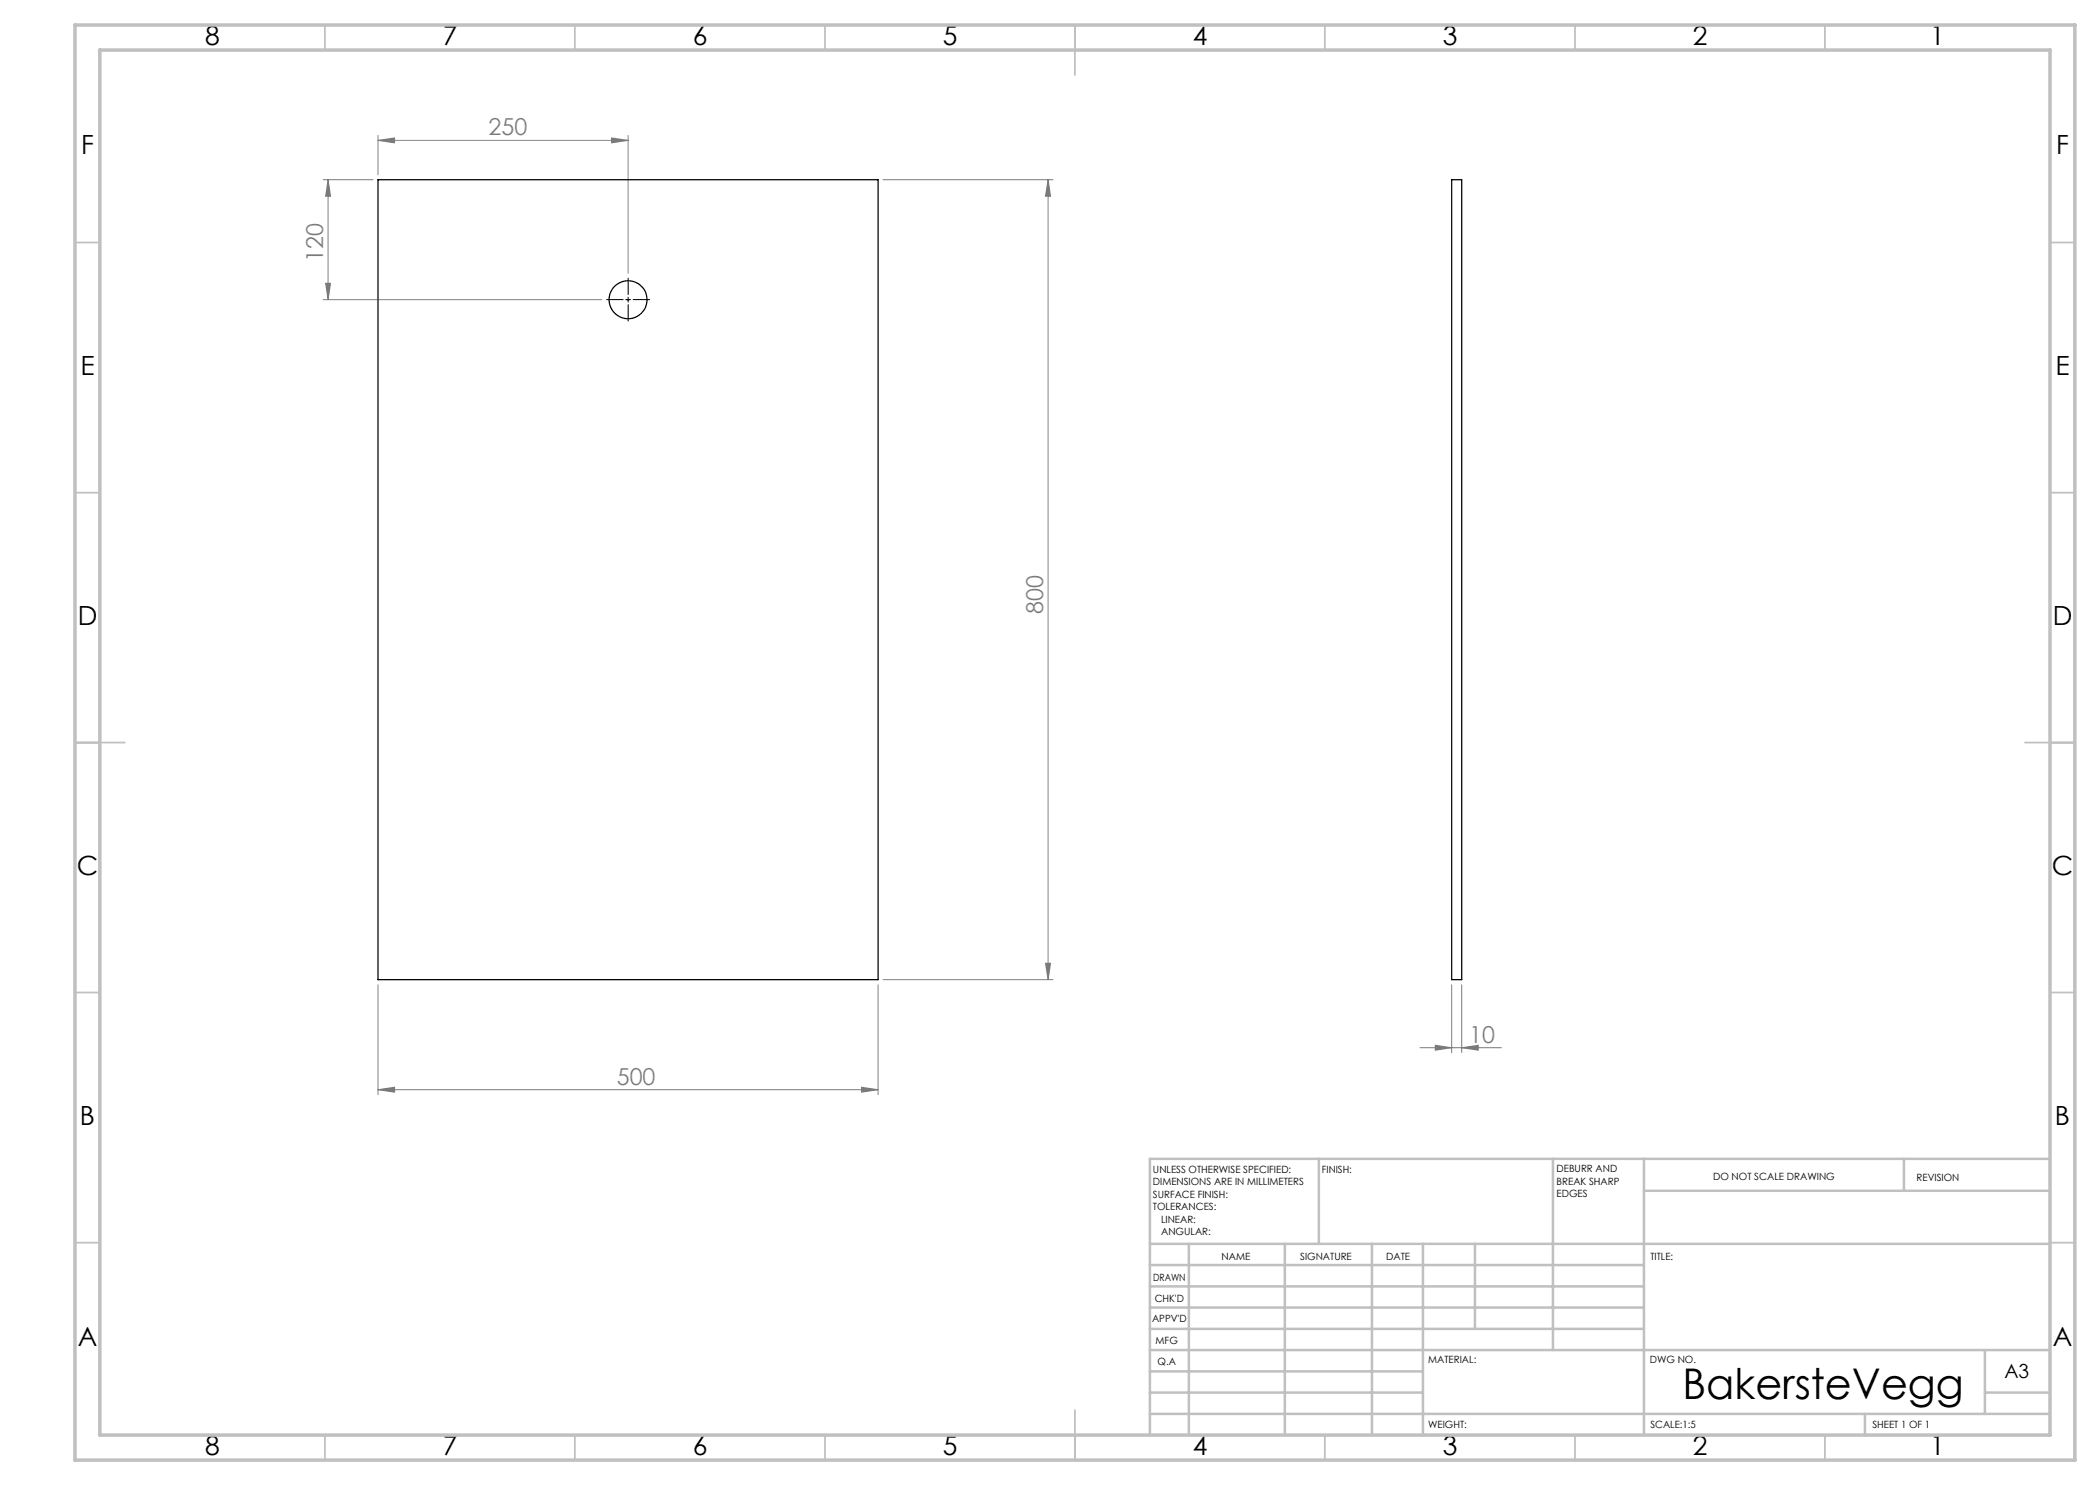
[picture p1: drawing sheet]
<svg xmlns="http://www.w3.org/2000/svg" width="420mm" height="297mm" viewBox="0 0 420 297" stroke-linecap="round" stroke-linejoin="round" font-family="sans-serif">
<g fill="none" stroke="#808080" stroke-width=".2">
<path d="M64.6 35.9h10M65.6 35.9v24M65.6 35.9l.5 3.4h-1zM75.6 28.1l3.3-.5v1zM75.6 27.1v7.9M75.6 28.1h50M122.3 27.6l3.3 .5-3.3 .5zM125.6 27.1v27.5M176.6 35.9h34M209.6 35.9v160M209.6 35.9l.5 3.4h-1zM64.6 59.9h55.7"/>
<path d="M65.1 56.7h1l-.5 3.2zM75.6 197v21.9M175.6 197v21.9M176.6 195.9h34M209.1 192.6h1l-.5 3.3zM290.3 197v13.5M292.3 197v13.5M75.6 217.9l3.3-.5v1zM75.6 217.9h100M172.3 217.4l3.3 .5-3.3 .5zM284 209.5h16.3M287.1 209.1l3.2 .4-3.2 .5z"/>
<path d="M292.3 209.5l3.4-.4v.9z"/>
</g>
<path d="M124.6 59.9h-3.3M125.6 58.9v-3.3M126.6 59.9h3.3M125.6 60.9v3.3" fill="none" stroke="#000" stroke-width=".2" stroke-dasharray="15.2 1.3 1.3 1.3"/>
<path d="M125.1 59.9h1M125.6 59.4v1" fill="none" stroke="#000" stroke-width=".2"/>
<g fill="none" stroke="#c0c0c0" stroke-width=".35">
<path d="M65 5v5M115 5v5M165 5v5M215 5v10M265 5v5M315 5v5M365 5v5M15 48.5h5M410 48.5h5M15 98.5h5M410 98.5h5M15 148.5h10"/>
<path d="M405 148.5h10M15 198.5h5M410 198.5h5M15 248.5h5M410 248.5h5M65 287v5M115 287v5M165 287v5M215 282v10M265 287v5M315 287v5M365 287v5"/>
</g>
<g fill="none" stroke="#c0c0c0" stroke-width=".5">
<path d="M263.8 231.8v17M310.6 231.8v38.2M328.8 231.8v55.2M328.8 238.2h81.2M380.8 231.8v6.4M410 231.8h-180v55.2M230 248.8h180M230 257.3h98.8M230 253h98.8M237.8 248.8v38.2M257 248.8v38.2M274.4 248.8v38.2"/>
<path d="M284.6 248.8v38.2M295 248.8v17M230 265.8h98.8M230 261.5h98.8M230 278.5h54.6M230 274.3h54.6M230 270h180M397 278.5h13M397 270v12.8M230 282.8h180M373 282.8v4.2"/>
</g>
<path d="M15 5h400v287h-400zM20 10h390v277h-390z" fill="none" stroke="#c0c0c0" stroke-width=".7"/>
<g fill="#808080">
<path d="M292.3 209.5l3.4-.4v.9zM287.1 209.1l3.2 .4-3.2 .5z"/>
<path d="M75.6 217.9l3.3-.5v1zM172.3 217.4l3.3 .5-3.3 .5z"/>
<path d="M122.3 27.6l3.3 .5-3.3 .5zM75.6 28.1l3.3-.5v1z"/>
<path d="M209.1 192.6h1l-.5 3.3zM209.6 35.9l.5 3.4h-1zM65.1 56.7h1l-.5 3.2zM65.6 35.9l.5 3.4h-1z"/>
</g>
<g fill="none" stroke="#000" stroke-width=".25">
<path d="M75.6 35.9h100v160h-100zM290.3 35.9h2v160h-2z"/>
<circle cx="125.6" cy="59.9" r="3.8"/>
</g>
<text font-size="8.5" x="336.5" y="279.7">BakersteVegg</text>
<g font-size="5.3">
<text x="41" y="9">8</text>
<text x="88.5" y="9">7</text>
<text x="138.5" y="9">6</text>
<text x="188.5" y="9">5</text>
<text x="238.5" y="9">4</text>
<text x="288.5" y="9">3</text>
<text x="338.5" y="9">2</text>
<text x="386" y="9">1</text>
<text x="16.2" y="30.7">F</text>
<text x="411.2" y="30.7">F</text>
<text x="16.1" y="75">E</text>
<text x="411.1" y="75">E</text>
<text x="15.5" y="125">D</text>
<text x="410.5" y="125">D</text>
<text x="15.4" y="175">C</text>
<text x="410.4" y="175">C</text>
<text x="16" y="225">B</text>
<text x="411" y="225">B</text>
<text x="15.5" y="269.2">A</text>
<text x="410.5" y="269.2">A</text>
<text x="41" y="291">8</text>
<text x="88.5" y="291">7</text>
<text x="138.5" y="291">6</text>
<text x="188.5" y="291">5</text>
<text x="238.5" y="291">4</text>
<text x="288.5" y="291">3</text>
<text x="338.5" y="291">2</text>
<text x="386" y="291">1</text>
</g>
<g font-size="4.7" fill="#808080">
<text x="97.7" y="27">250</text>
<text x="64.6" y="52.4" transform="rotate(-90 64.6 52.4)">120</text>
<text x="208.6" y="122.8" transform="rotate(-90 208.6 122.8)">800</text>
<text x="293.9" y="208.5">10</text>
<text x="123.3" y="216.9">500</text>
</g>
<text font-size="3.9" x="400.9" y="275.5">A3</text>
<g font-size="2">
<text x="230.6" y="234.6">UNLESS OTHERWISE SPECIFIED:</text>
<text x="230.6" y="237.1">DIMENSIONS ARE IN MILLIMETERS</text>
<text x="230.6" y="239.6">SURFACE FINISH:</text>
<text x="264.4" y="234.6">FINISH:</text>
<text x="311.3" y="234.5">DEBURR AND</text>
<text x="311.3" y="237">BREAK SHARP</text>
<text x="311.3" y="239.5">EDGES</text>
<text x="342.6" y="236">DO NOT SCALE DRAWING</text>
<text x="383.3" y="236.2">REVISION</text>
<text x="230.6" y="242.1">TOLERANCES:</text>
<text x="232.2" y="244.6">LINEAR:</text>
<text x="232.2" y="247.1">ANGULAR:</text>
<text x="244.3" y="252">NAME</text>
<text x="260" y="251.9">SIGNATURE</text>
<text x="277.2" y="251.9">DATE</text>
<text x="330.1" y="251.9">TITLE:</text>
<text x="230.6" y="256.1">DRAWN</text>
<text x="230.9" y="260.3">CHK'D</text>
<text x="230.4" y="264.4">APPV'D</text>
<text x="231.1" y="268.8">MFG</text>
<text x="231.5" y="273">Q.A</text>
<text x="285.6" y="272.5">MATERIAL:</text>
<text x="330" y="272.5">DWG NO.</text>
<text x="285.6" y="285.5">WEIGHT:</text>
<text x="330.1" y="285.6">SCALE:1:5</text>
<text x="374.5" y="285.6">SHEET 1 OF 1</text>
</g>
</svg>
